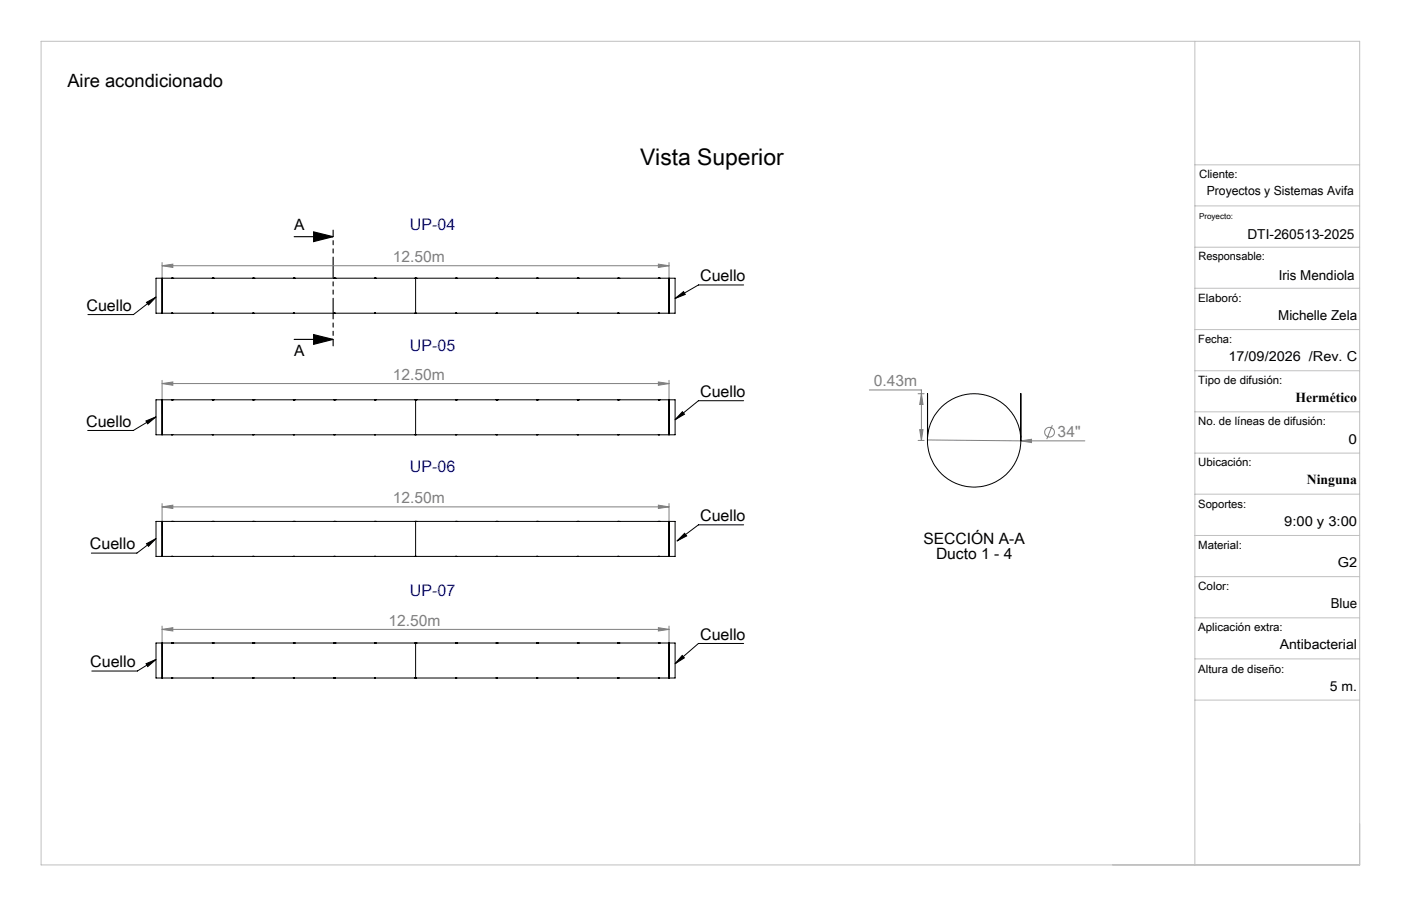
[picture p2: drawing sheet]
<svg xmlns="http://www.w3.org/2000/svg" width="432mm" height="279mm" viewBox="0 0 432 279" stroke-linecap="round" stroke-linejoin="round" font-family="sans-serif">
<g fill="none" stroke="#808080" stroke-width=".31">
<path d="M50 82l3.3-.5v1zM50 81v9.2M50 82h156.2M202.9 81.5l3.3 .5-3.3 .5zM206.2 81v9.2M50 118.3l3.3-.5v1zM50 117.3v10.4M50 118.3h156.2M202.9 117.8l3.3 .5-3.3 .5zM206.2 117.3v10.4M267.9 120.3h16.1v15.5M283 135.8h1.8"/>
<path d="M283 121.4h1.8M283.5 132.5h1l-.5 3.3zM284 121.4l.5 3.3h-1zM285.9 135.7l28.7 .3M314.6 136l3.3-.5v1zM314.6 136h19.8M324.3 131.1l-1.7 4.3M50 156.3l3.3-.5v1zM50 155.3v9.9M50 156.3h156.2M202.9 155.8l3.3 .5-3.3 .5zM206.2 155.3v9.9"/>
<path d="M50 194.1l3.3-.5v1zM50 193.1v9.6M50 194.1h156.2M202.9 193.6l3.3 .5-3.3 .5zM206.2 193.1v9.6"/>
<circle cx="323.5" cy="133.3" r="1.51"/>
</g>
<g fill="none" stroke="#000" stroke-width=".31">
<path d="M45.2 93.2l2.9-1.6-2.3 2.5zM48.1 91.6l-7 5.4h-14M208.1 92l2.6-2.1 .5 .9zM229.2 87.9h-13.9l-7.2 4.1M45 129.8l3.1-1.2-2.6 2.1zM48.1 128.6l-7 4.2h-14.1M210.3 127l.7 .7-2.9 1.7zM229.2 123.6h-13.9l-7.2 5.8M45.2 167.7l2.9-1.6-2.3 2.4zM48.1 166.1l-5.9 4.5h-14M211 164.5l.6 .8-2.9 1.5zM229.2 161.9h-13.9l-6.6 4.9"/>
<path d="M229.2 198.4h-13.9l-7.2 6.3M45 204.7l3.1-1.3-2.6 2.2zM48.1 203.4l-5.8 3.5h-14M210.3 202.1l.6 .8-2.8 1.8z"/>
</g>
<path d="M90.7 73h12M96.7 71.5l6 1.5-6 1.5zM90.7 104.7h12M96.7 103.2l6 1.5-6 1.5z" fill="none" stroke="#000" stroke-width=".35"/>
<path d="M102.7 71v35.7" fill="none" stroke="#000" stroke-width=".35" stroke-dasharray="6.3 1.3 1.3 1.3 1.3 1.3" stroke-dashoffset="4.4"/>
<g fill="none" stroke="#c0c0c0" stroke-width=".31">
<path d="M12.7 12.7h406.4v254h-406.4zM368.3 12.7v254M368.3 50.8h50.8M368.3 63.5h50.8M368.3 76.2h50.8M368.3 88.9h50.8M368.3 101.6h50.8M368.3 114.3h50.8M368.3 127h50.8M368.3 139.7h50.8M368.3 152.4h50.8M368.3 165.1h50.8"/>
<path d="M368.3 177.8h50.8M368.3 190.5h50.8M368.3 203.2h50.8M368.3 215.9h50.8"/>
</g>
<g fill="#000">
<path d="M96.7 71.5l6 1.5-6 1.5zM96.7 103.2l6 1.5-6 1.5z"/>
<path d="M45.2 93.2l2.9-1.6-2.3 2.5zM208.1 92l2.6-2.1 .5 .9zM210.3 127l.7 .7-2.9 1.7zM211 164.5l.6 .8-2.9 1.5zM210.3 202.1l.6 .8-2.8 1.8zM45 129.8l3.1-1.2-2.6 2.1zM45.2 167.7l2.9-1.6-2.3 2.4zM45 204.7l3.1-1.3-2.6 2.2z"/>
</g>
<path d="M50 82l3.3-.5v1zM202.9 81.5l3.3 .5-3.3 .5zM50 118.3l3.3-.5v1zM202.9 117.8l3.3 .5-3.3 .5zM50 156.3l3.3-.5v1zM202.9 155.8l3.3 .5-3.3 .5zM50 194.1l3.3-.5v1zM202.9 193.6l3.3 .5-3.3 .5zM314.6 136l3.3 .5v-1zM283.5 132.5h1l-.5 3.3zM284 121.4l.5 3.3h-1z" fill="#808080"/>
<g fill="none" stroke="#000" stroke-width=".31">
<path d="M48.1 85.8h160v10.8h-160zM50 85.8v10.8M52.9 85.8h.1M52.9 96.6h.3M53.2 85.8h.1M65.4 85.8h.1M65.4 96.6h.4M65.8 85.8h.1M77.9 85.8h.1M77.9 96.6h.3M78.2 85.8h.1M90.4 85.8h.1"/>
<path d="M90.4 96.6h.3M90.7 85.8h.1M102.9 85.8h.1M102.9 96.6h.4M103.3 85.8h.1M115.4 85.8h.1M115.4 96.6h.3M115.7 85.8h.1M127.9 85.8h.1M127.9 96.6h.3M128.1 85.8v10.8M128.2 85.8h.1"/>
<path d="M140.4 85.8h.1M140.4 96.6h.4M140.8 85.8h.1M152.9 85.8h.1M152.9 96.6h.3M153.2 85.8h.1M165.4 85.8h.1M165.4 96.6h.3M165.7 85.8h.1M177.9 85.8h.1M177.9 96.6h.4M178.3 85.8h.1"/>
<path d="M190.4 85.8h.1M190.4 96.6h.3M190.7 85.8h.1M202.9 85.8h.1M202.9 96.6h.3M203.2 85.8h.1M206.2 85.8v10.8M48.1 123.3h160v10.8h-160zM50 123.3v10.8M52.9 123.3h.1M52.9 134.1h.1M53.2 123.3h.1"/>
<path d="M53.2 134.1h.1M65.4 123.3h.1M65.4 134.1h.1M65.8 123.3h.1M65.8 134.1h.1M77.9 123.3h.1M77.9 134.1h.1M78.2 123.3h.1M78.2 134.1h.1M90.4 123.3h.1M90.4 134.1h.1M90.7 123.3h.1"/>
<path d="M90.7 134.1h.1M102.9 123.3h.1M102.9 134.1h.1M103.3 123.3h.1M103.3 134.1h.1M115.4 123.3h.1M115.4 134.1h.1M115.7 123.3h.1M115.7 134.1h.1M127.9 123.3h.1M127.9 134.1h.1M128.1 123.3v10.8"/>
<path d="M128.2 123.3h.1M128.2 134.1h.1M140.4 123.3h.1M140.4 134.1h.1M140.8 123.3h.1M140.8 134.1h.1M152.9 123.3h.1M152.9 134.1h.1M153.2 123.3h.1M153.2 134.1h.1M165.4 123.3h.1M165.4 134.1h.1"/>
<path d="M165.7 123.3h.1M165.7 134.1h.1M177.9 123.3h.1M177.9 134.1h.1M178.3 123.3h.1M178.3 134.1h.1M190.4 123.3h.1M190.4 134.1h.1M190.7 123.3h.1M190.7 134.1h.1M202.9 123.3h.1M202.9 134.1h.1"/>
<path d="M203.2 123.3h.1M203.2 134.1h.1M206.2 123.3v10.8M285.9 121.4h.1M285.9 121.4v14.4M314.6 134.8v-13.4v14.4M48.1 160.8h160v10.8h-160zM50 160.8v10.8M52.9 160.8h.1M52.9 171.6h.3M53.2 160.8h.1M65.4 160.8h.1"/>
<path d="M65.4 171.6h.4M65.8 160.8h.1M77.9 160.8h.1M77.9 171.6h.3M78.2 160.8h.1M90.4 160.8h.1M90.4 171.6h.3M90.7 160.8h.1M102.9 160.8h.1M102.9 171.6h.4M103.3 160.8h.1M115.4 160.8h.1"/>
<path d="M115.4 171.6h.3M115.7 160.8h.1M127.9 160.8h.1M127.9 171.6h.3M128.1 160.8v10.8M128.2 160.8h.1M140.4 160.8h.1M140.4 171.6h.4M140.8 160.8h.1M152.9 160.8h.1M152.9 171.6h.3M153.2 160.8h.1"/>
<path d="M165.4 160.8h.1M165.4 171.6h.3M165.7 160.8h.1M177.9 160.8h.1M177.9 171.6h.4M178.3 160.8h.1M190.4 160.8h.1M190.4 171.6h.3M190.7 160.8h.1M202.9 160.8h.1M202.9 171.6h.3M203.2 160.8h.1"/>
<path d="M206.2 160.8v10.8M48.1 198.3h160v10.8h-160zM50 198.3v10.8M52.9 198.3h.1M53.2 198.3h.1M65.4 198.3h.1M65.8 198.3h.1M77.9 198.3h.1M78.2 198.3h.1M90.4 198.3h.1M90.7 198.3h.1M102.9 198.3h.1"/>
<path d="M103.3 198.3h.1M115.4 198.3h.1M115.7 198.3h.1M127.9 198.3h.1M128.1 198.3v10.8M128.2 198.3h.1M140.4 198.3h.1M140.8 198.3h.1M152.9 198.3h.1M153.2 198.3h.1M165.4 198.3h.1M165.7 198.3h.1"/>
<path d="M177.9 198.3h.1M178.3 198.3h.1M190.4 198.3h.1M190.7 198.3h.1M202.9 198.3h.1M203.2 198.3h.1M206.2 198.3v10.8M52.9 209.1h.3M65.4 209.1h.4M77.9 209.1h.3M90.4 209.1h.3M102.9 209.1h.4"/>
<path d="M115.4 209.1h.3M127.9 209.1h.3M140.4 209.1h.4M152.9 209.1h.3M165.4 209.1h.3M177.9 209.1h.4M190.4 209.1h.3M202.9 209.1h.3"/>
<circle cx="300.3" cy="135.8" r="14.4"/>
</g>
<text font-size="7.1" x="197.3" y="50.9">Vista Superior</text>
<text font-size="5.6" x="20.8" y="27">Aire acondicionado</text>
<g font-size="4.9" fill="#00f">
<text x="126.4" y="71">UP-04</text>
<text x="126.4" y="108.2">UP-05</text>
<text x="126.4" y="145.7">UP-06</text>
<text x="126.4" y="183.9">UP-07</text>
</g>
<g font-size="4.9">
<text x="215.8" y="86.7">Cuello</text>
<text x="26.6" y="95.9">Cuello</text>
<text x="215.8" y="122.4">Cuello</text>
<text x="26.5" y="131.6">Cuello</text>
<text x="215.8" y="160.7">Cuello</text>
<text x="27.7" y="169.4">Cuello</text>
<text x="215.8" y="197.3">Cuello</text>
<text x="27.8" y="205.8">Cuello</text>
</g>
<g font-size="4.8">
<text x="90.7" y="71">A</text>
<text x="90.7" y="109.9">A</text>
<text x="284.6" y="167.7">SECCIÓN A-A</text>
<text x="288.5" y="172.2">Ducto 1 - 4</text>
</g>
<g font-size="4.8" fill="#808080">
<text x="121.1" y="80.9">12.50m</text>
<text x="121.1" y="117.2">12.50m</text>
<text x="269.3" y="119.2">0.43m</text>
<text x="326" y="134.9">34&quot;</text>
<text x="121.1" y="155.2">12.50m</text>
<text x="119.7" y="193">12.50m</text>
</g>
<g font-size="4.2">
<text x="384.5" y="73.8">DTI-260513-2025</text>
<text x="394.1" y="86.2">Iris Mendiola</text>
<text x="393.9" y="98.7">Michelle Zela</text>
<text x="378.6" y="111.3">17/09/2026 /Rev. C</text>
<text x="399.2" y="123.9">Hermético</text>
<text x="415.7" y="136.8">0</text>
<text x="402.8" y="149.3">Ninguna</text>
<text x="395.8" y="162.2">9:00 y 3:00</text>
<text x="412.3" y="174.9">G2</text>
<text x="410.1" y="187.6">Blue</text>
<text x="394.4" y="200.1">Antibacterial</text>
<text x="409.9" y="213.2">5 m.</text>
</g>
<text font-size="3.9" x="372" y="60.2">Proyectos y Sistemas Avifa</text>
<g font-size="3.5">
<text x="369.6" y="54.8">Cliente:</text>
<text x="369.4" y="80">Responsable:</text>
<text x="369.3" y="93">Elaboró:</text>
<text x="369.3" y="105.7">Fecha:</text>
<text x="369.3" y="118.4">Tipo de difusión:</text>
<text x="369.3" y="131.1">No. de líneas de difusión:</text>
<text x="369.3" y="143.8">Ubicación:</text>
<text x="369.3" y="156.5">Soportes:</text>
<text x="369.3" y="169.2">Material:</text>
<text x="369.3" y="181.9">Color:</text>
<text x="369.3" y="194.6">Aplicación extra:</text>
<text x="369.3" y="207.7">Altura de diseño:</text>
</g>
<text font-size="2.5" x="369.5" y="67.4">Proyecto:</text>
</svg>
